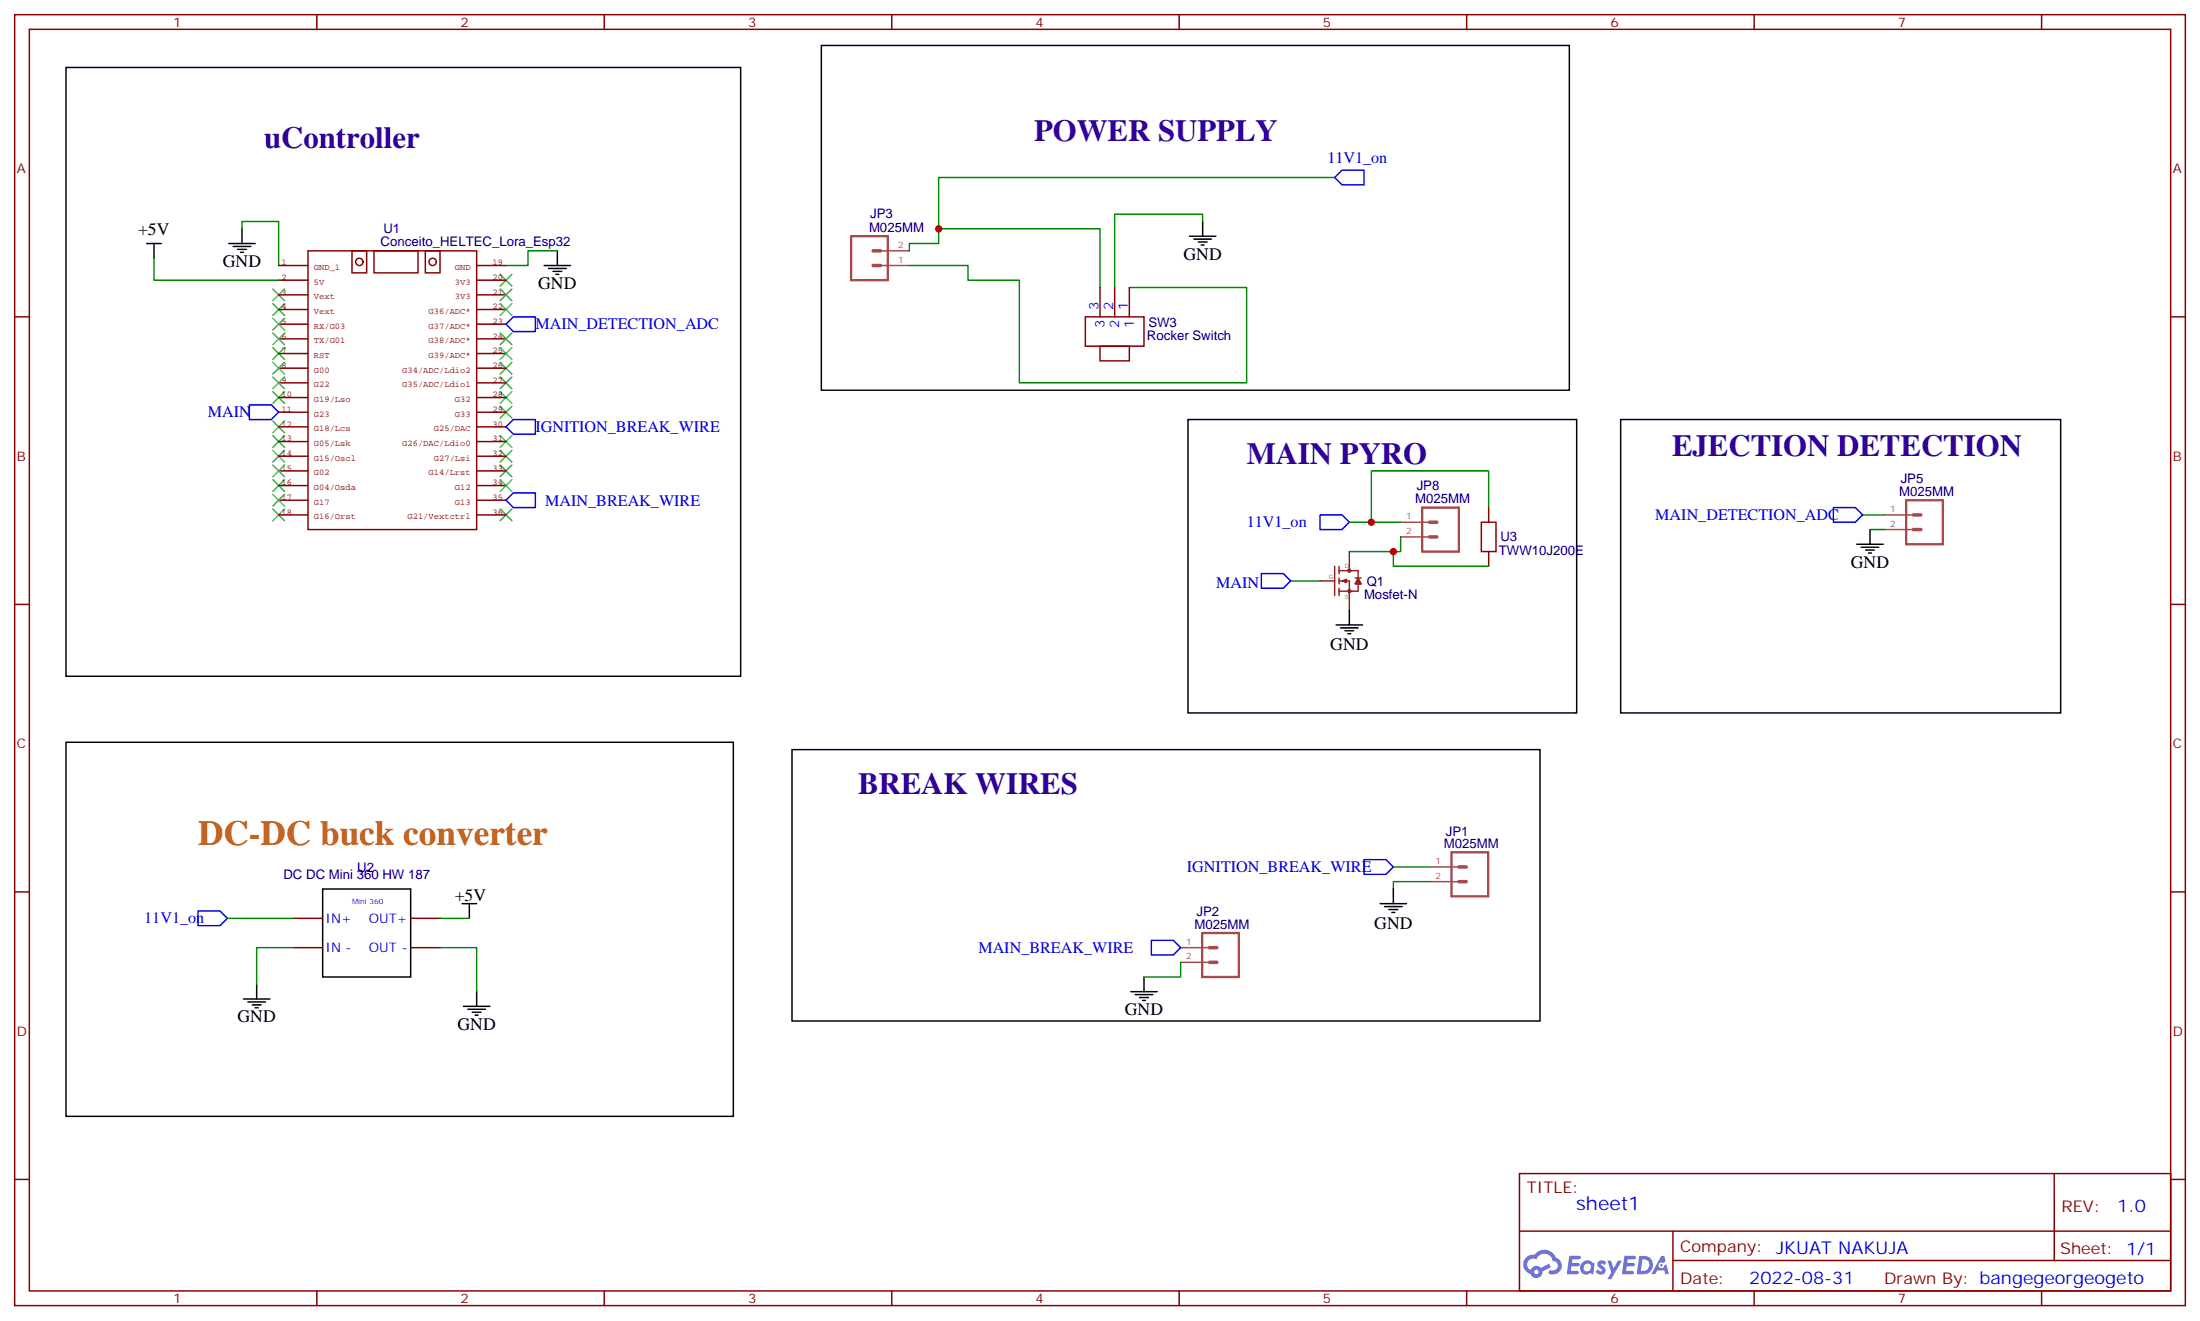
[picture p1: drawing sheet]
# EasyEDA schematic V4_SCHEMATIC.json
TITLE: sheet1; REV: 1.0; Date: 2022-08-31; Sheet: 1/1; Drawn By: bangegeorgeogeto; Company: JKUAT NAKUJA

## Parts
JP1  M025MM  [SCREWTERMINAL-5MM-2]
JP2  M025MM  [SCREWTERMINAL-5MM-2]
JP3  M025MM  [SCREWTERMINAL-5MM-2]
JP5  M025MM  [SCREWTERMINAL-5MM-2]
JP8  M025MM  [SCREWTERMINAL-5MM-2]
Q1  Mosfet-N  [DC-MOSFET-TO-220]
SW3  Rocker Switch  [ROCKER SWITCH TH]
U1  Conceito_HELTEC_Lora_Esp32  [HELTEC_LORA_ESP32]
U2  DC DC Mini 360 HW 187  [DC_DC_MINI360]
U3  TWW10J200E  [RES-TH_L12.5-W9.0-P5.00-D1.2]

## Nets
11V1_on: JP3.2 JP8.1 SW3.3 U2.3(IN+) U3.2
+5V: U1.2(5V) U2.1(OUT+)
GND: JP1.2 JP2.2 JP5.2 Q1.3(S) SW3.2 U1.1(GND) U1.19(GND) U2.2(OUT -) U2.4(IN -)
IGNITION_BREAK_WIRE: JP1.1 U1.30(G25/DAC)
MAIN: Q1.1(G) U1.11(G23)
MAIN_BREAK_WIRE: JP2.1 U1.35(G13)
MAIN_DETECTION_ADC: JP5.1 U1.23(G37/ADC*)
JP3_1: JP3.1 SW3.1
Q1_2: JP8.2 Q1.2(D) U3.1

Not connected (* = marked no-connect by the designer): U1 3(Vext)* 4(Vext)* 5(RX/G03)* 6(TX/G01)* 7(RST)* 8(G00)* 9(G22)* 10(G19/Lso)* 12(G18/Lcs)* 13(G05/Lsk)* 14(G15/Oscl)* 15(G02)* 16(G04/Osda)* 17(G17)* 18(G16/Orst)* 20(3V3)* 21(3V3)* 22(G36/ADC*)* 24(G38/ADC*)* 25(G39/ADC*)* 26(G34/ADC/Ldio2)* 27(G35/ADC/Ldio1)* 28(G32)* 29(G33)* 31(G26/DAC/Ldio0)* 32(G27/Lsi)* 33(G14/Lrst)* 34(G12)* 36(G21/Vextctrl)*

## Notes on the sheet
- uController
- POWER SUPPLY
- EJECTION DETECTION
- MAIN PYRO
- BREAK WIRES
- DC-DC buck converter

# EasyEDA board V4_PCB.json

Outline 52 x 100 mm; copper layers: TopLayer, BottomLayer. Coordinates in mm from the lower left corner of the outline.
Outline path: 0,100 52,100 52,0 0,0 0,100

## Design rules (mm)
Default: track 1.3, clearance 0.6, via 0.61, via hole 0.305
pyro: track 2, clearance 0.6, via 0.6, via hole 0.305; nets 11V1_ON Q1_2

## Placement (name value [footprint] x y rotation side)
Hole_gge1293  -  [Hole_gge1293]  3.05 97.46 0 top
Hole_gge1308  -  [Hole_gge1308]  3.3 3.23 0 top
Hole_gge1323  -  [Hole_gge1323]  49.02 2.97 0 top
Hole_gge1338  -  [Hole_gge1338]  49.02 97.46 0 top
JP1  M025MM  [SCREWTERMINAL-5MM-2]  43.05 68.63 90 top
JP2  M025MM  [SCREWTERMINAL-5MM-2]  43.05 52.12 90 top
JP3  M025MM  [SCREWTERMINAL-5MM-2]  7.24 10.46 90 top
JP5  M025MM  [SCREWTERMINAL-5MM-2]  43.05 84.38 90 top
JP8  M025MM  [SCREWTERMINAL-5MM-2]  43.81 38.4 180 top
Q1  Mosfet-N  [DC-MOSFET-TO-220]  15.37 67.36 0 top
SW3  Rocker Switch  [ROCKER SWITCH TH]  26.03 13 90 top
U1  Conceito_HELTEC_Lora_Esp32  [HELTEC_LORA_ESP32]  18.67 70.41 270 top
U2  DC DC Mini 360 HW 187  [DC_DC_MINI360]  19.3 31.04 0 top
U3  TWW10J200E  [RES-TH_L12.5-W9.0-P5.00-D1.2]  44.7 16.31 90 top

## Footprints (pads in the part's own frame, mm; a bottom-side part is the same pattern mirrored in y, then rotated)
DC-MOSFET-TO-220
  rect 1.905x2.54 hole 1.016: 1(-2.601,-0.001) 2(0,-0.001) 3(2.601,-0.001)
DC_DC_MINI360
  oval 2.54x2.54 hole 0.914: 1(7.931,-4.505) 3(-7.931,-4.649)
  rect 2.54x2.54 hole 0.914: 2(7.918,4.649) 4(-7.931,4.649)
HELTEC_LORA_ESP32
  rect 1.524x1.524 hole 0.767x0.762: 1(-22.99,-11.68)
  oval 2x2 hole 0.767x0.762: 2(-20.45,-11.68) 11(2.41,-11.68) 23(-12.83,11.18) 30(4.95,11.18) 35(17.65,11.18)
  oval 1.524x1.524 hole 0.767x0.762: 3(-17.91,-11.68) 4(-15.37,-11.68) 5(-12.83,-11.68) 6(-10.29,-11.68) 7(-7.75,-11.68) 8(-5.21,-11.68) 9(-2.67,-11.68) 10(-0.13,-11.68) 12(4.95,-11.68) 13(7.49,-11.68) 14(10.03,-11.68) 15(12.57,-11.68) 16(15.11,-11.68) 17(17.65,-11.68) 18(20.19,-11.68) 19(-22.99,11.18) 20(-20.45,11.18) 21(-17.91,11.18) 22(-15.37,11.18) 24(-10.29,11.18) 25(-7.75,11.18) 26(-5.21,11.18) 27(-2.67,11.18) 28(-0.13,11.18) 29(2.41,11.18) 31(7.49,11.18) 32(10.03,11.18) 33(12.57,11.18) 34(15.11,11.18) 36(20.19,11.18)
Hole_gge1293
  round 2.032 hole 2.032 unplated: (0,0)
Hole_gge1308
  round 2.032 hole 2.032 unplated: (0,0)
Hole_gge1323
  round 2.032 hole 2.032 unplated: (0,0)
Hole_gge1338
  round 2.032 hole 2.032 unplated: (0,0)
RES-TH_L12.5-W9.0-P5.00-D1.2
  oval 2x2 hole 1.2: 1(-2.5,0) 2(2.5,0)
ROCKER SWITCH TH
  oval 8x2.5 hole 6.2x1.2: 1(0,7) 2(0,0)
  oval 8x2.5 hole 6x1.2: 3(0,-7)
SCREWTERMINAL-5MM-2
  rect 2.032x2.032 hole 1.305x1.3: 1(0,0)
  oval 2.032x2.032 hole 1.305x1.3: 2(5,0)

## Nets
As in the schematic, except:
11V1_ON: JP3.2 JP8.1 SW3.3 U2.3 U3.2

Pads without a net: U1 3 4 5 6 7 8 9 10 12 13 14 15 16 17 18 20 21 22 24 25 26 27 28 29 31 32 33 34 36

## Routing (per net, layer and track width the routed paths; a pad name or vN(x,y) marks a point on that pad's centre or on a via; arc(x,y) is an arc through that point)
11V1_ON: length 110.4
  BottomLayer w2: 33.04,14.42 33.04,36.49 37.64,41.1 41.12,41.1 JP8.1 43.81,19.7 U3.2 ; 33.04,14.42 SW3.3 ; 33.04,14.42 33.04,13.15 27.28,7.4 5.93,7.4 4.57,8.75 4.57,12.8 JP3.2 7.24,22.26 U2.3
+5V: length 72.9
  BottomLayer w1.3: U1.2 7.32,90.86 24.15,74.03 24.15,29.62 U2.1
GND: length 199.9
  BottomLayer w1.3: U1.1 U1.19 38.1,93.4 39.4,92.1 40.33,92.1 JP5.2 45.32,87.11 45.32,75.9 JP1.2 45.32,71.36 45.32,59.39 JP2.2 45.36,54.81 45.36,50.59 42.57,47.8 40.99,47.8 29.91,36.73 29.91,33.12 ; 17.97,38.26 11.37,38.26 U2.4 ; 17.97,38.26 Q1.3 ; 17.97,38.26 17.97,21.07 SW3.2 29.91,16.88 29.91,33.12 ; 29.91,33.12 27.22,33.12 U2.2
IGNITION_BREAK_WIRE: length 14.5
  BottomLayer w1.3: U1.30 37.56,65.46 40.74,68.63 JP1.1
JP3_1: length 12.8
  BottomLayer w1.3: SW3.1 12.1,13 9.56,10.47 JP3.1
MAIN: length 6
  BottomLayer w1.3: U1.11 9.87,68 10.51,67.36 Q1.1
MAIN_BREAK_WIRE: length 13.5
  BottomLayer w1.3: JP2.1 40.74,52.12 40.1,52.76 U1.35
MAIN_DETECTION_ADC: length 13.7
  BottomLayer w1.3: U1.23 39.6,83.24 40.74,84.38 JP5.1
Q1_2: length 233
  BottomLayer w1.8: U3.1 48.64,17.74 48.64,93.01 44.07,97.59 6.1,97.59 2.54,94.03 2.54,47.81 10.29,47.81 15.37,52.88 15.37,67.36
  BottomLayer w2: JP8.2 38.81,19.7 U3.1

## Copper pours and planes (outline as drawn; the poured copper is in the pictures)
GND on TopLayer: 67.31,15.42 66.55,14.66 66.55,16.3
GND on BottomLayer: -4.57,102.79 57.66,102.79 57.91,103.05 57.91,-4.65 58.67,-5.41 -6.35,-5.41 -6.6,-5.66 -6.6,100 -5.08,101.52

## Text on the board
BottomLayer: RECOVERY | N-2 | LoRa
